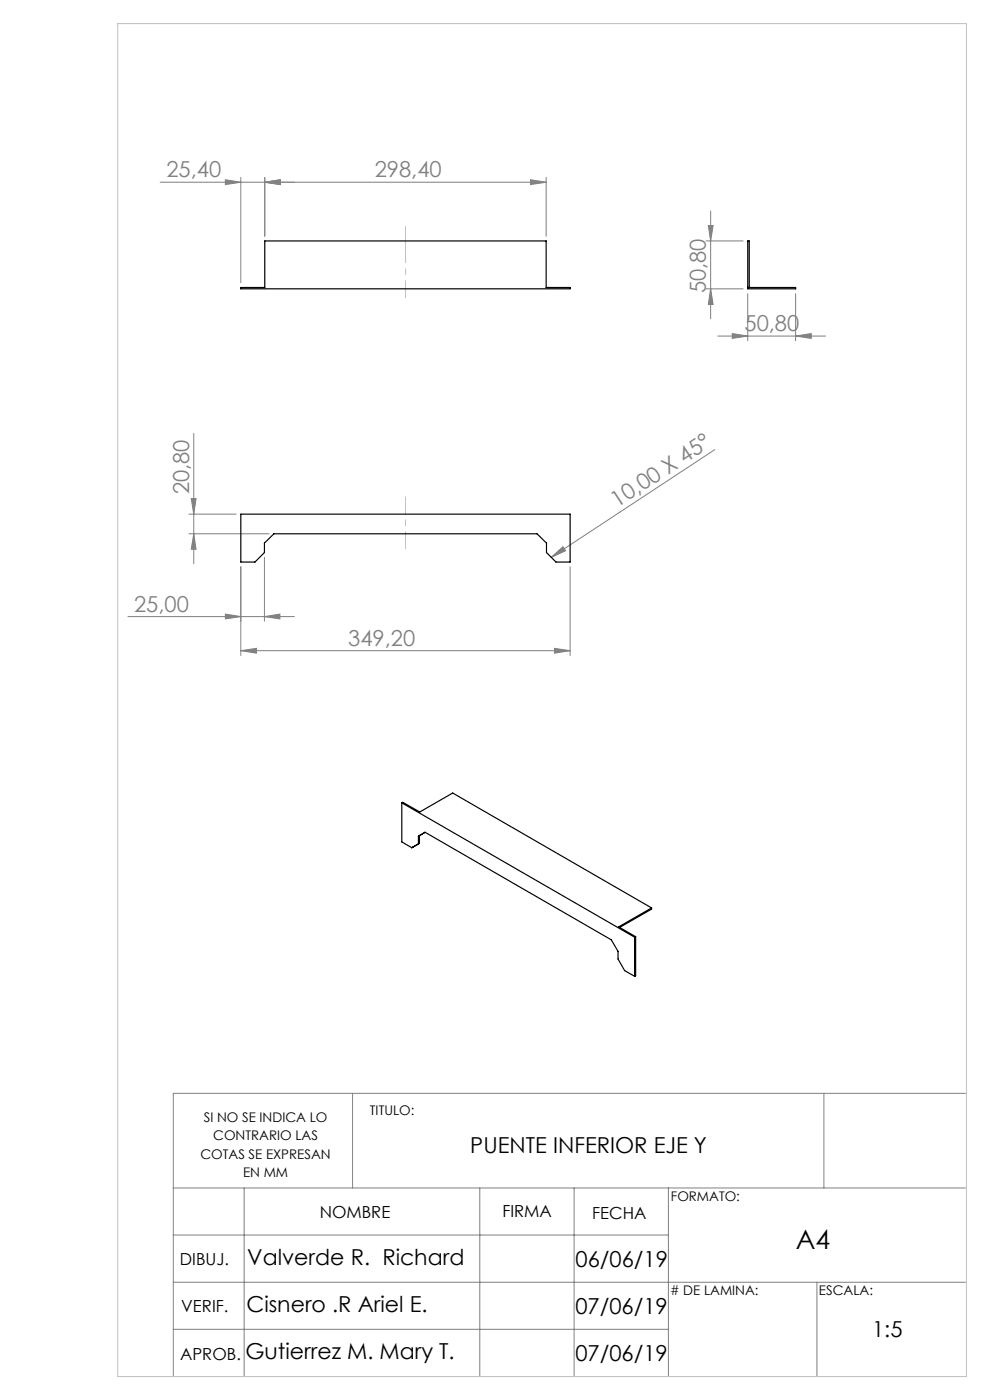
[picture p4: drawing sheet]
<svg xmlns="http://www.w3.org/2000/svg" width="210mm" height="297mm" viewBox="0 0 210 297" stroke-linecap="round" stroke-linejoin="round" font-family="sans-serif">
<g fill="none" stroke="#808080" stroke-width=".21">
<path d="M34 38.7h81.9M47.8 38.1l3.3 .6-3.3 .5zM51.1 37.6v22.4M56.2 38.7l3.3-.6v1.1zM56.2 37.6v12.5M112.5 38.1l3.4 .6-3.4 .5zM115.9 37.6v12.5M149.8 51.1h7.8M150.2 47.8h1.1l-.6 3.3zM150.7 44.8v22.8M149.8 61.3h7.8M150.7 61.3l.6 3.3h-1.1z"/>
<path d="M152.3 71.3h22.8M155.3 70.8l3.3 .5-3.3 .5zM158.6 62.3v10M168.8 71.3l3.3-.5v1zM168.8 62.3v10M41.1 92v27.6M151.6 95.4l-34.7 22.8M40.1 113.2h17M40.1 109.1h10M40.6 105.8h1l-.5 3.3zM41.1 113.2l.5 3.3h-1zM56.1 118.2v13.6"/>
<path d="M116.9 118.2l2.5-2.2 .6 .8zM27.1 130.8h35.3M47.8 130.3l3.3 .5-3.3 .5zM51.1 120.2v18.9M51.1 138l3.3-.5v1.1zM51.1 138h69.8M56.1 130.8l3.3-.5v1zM117.6 137.5l3.3 .5-3.3 .6zM120.9 120.2v18.9M74.8 231.9v20.1M174.8 231.9v20.1M204.8 231.9h-168v60.1"/>
<path d="M36.8 252h168M51.8 252v40M101.8 252v40M121.8 252v40M141.8 252v40M36.8 262h105M36.8 272h168M173.3 272v20M36.8 282h105"/>
</g>
<path d="M86 48.1v15.1" fill="none" stroke="#c0c0c0" stroke-width=".21" stroke-dasharray="15.2 1.3 1.3 1.3" stroke-dashoffset="7.6"/>
<path d="M86 105.4v11" fill="none" stroke="#c0c0c0" stroke-width=".21" stroke-dasharray="15.2 1.3 1.3 1.3" stroke-dashoffset="11.6"/>
<path d="M25 5h180v287h-180z" fill="none" stroke="#c0c0c0" stroke-width=".21"/>
<g fill="#808080">
<path d="M116.9 118.2l2.5-2.2 .6 .8z"/>
<path d="M56.2 38.7l3.3-.6v1.1zM47.8 38.1l3.3 .6-3.3 .5z"/>
<path d="M51.1 138l3.3-.5v1.1zM117.6 137.5l3.3 .5-3.3 .6z"/>
<path d="M56.1 130.8l3.3-.5v1zM47.8 130.3l3.3 .5-3.3 .5z"/>
<path d="M41.1 113.2l.5 3.3h-1zM40.6 105.8h1l-.5 3.3z"/>
<path d="M150.7 61.3l.6 3.3h-1.1zM150.2 47.8h1.1l-.6 3.3z"/>
<path d="M155.3 70.8l3.3 .5-3.3 .5zM168.8 71.3l3.3-.5v1z"/>
<path d="M56.2 38.7l3.3-.6v1.1zM112.5 38.1l3.4 .6-3.4 .5z"/>
</g>
<g fill="none" stroke="#000" stroke-width=".25">
<path d="M56.2 51.1h59.7v9.9h5v.3h-69.8v-.3h5.1zM158.6 61h10.2v.3h-10.2v-10.2h.3v9.9M51.1 109.1h69.8v10.1h-3l-2-2v-2l-2-2h-55.8l-2 2v2l-2 2h-3zM85.2 170.3l.2-.1 3.6 2.1 7-4.1 42.2 24.4M85.2 170.3l49.4 28.5M85.2 170.3v8.3l2.1 1.2M88.8 177.4v1.6M88.8 179l-1.5 .8M89 177.3l-.2 .1M89 178.9l-.2 .1M89 177.3v1.6M89 178.9l-1.7 .9"/>
<path d="M90.2 176.6l39.5 22.8 1.4 2.4v1.6l1.4 2.5 2.1 1.2M90.2 176.6l-1.4 .8M90.2 176.6l-1.2 .7M134.6 198.8v8.3M134.8 198.7v8.3l-.2 .1M134.8 198.7l-.2 .1M138.2 192.6l-7 4 3.6 2.1M138.2 192.6v.3l-6.8 3.8"/>
</g>
<text font-size="5.6" x="168.8" y="264.9">A4</text>
<g font-size="4.7" fill="#808080">
<text x="35.3" y="37.6">25,40</text>
<text x="79.5" y="37.6">298,40</text>
<text x="149.8" y="62.2" transform="rotate(-90 149.8 62.2)">50,80</text>
<text x="157.9" y="70.3">50,80</text>
<text x="40.1" y="104.9" transform="rotate(-90 40.1 104.9)">20,80</text>
<text x="130.9" y="107.8" transform="rotate(-33 130.9 107.8)">10,00 X 45°</text>
<text x="28.5" y="129.8">25,00</text>
<text x="73.9" y="137">349,20</text>
</g>
<g font-size="4.7">
<text x="99.8" y="244.7">PUENTE INFERIOR EJE Y</text>
<text x="52.4" y="268.4">Valverde R. Richard</text>
<text x="122.1" y="268.8">06/06/19</text>
<text x="52.3" y="278.4">Cisnero .R Ariel E.</text>
<text x="122.1" y="278.8">07/06/19</text>
<text x="185" y="283.6">1:5</text>
<text x="52.1" y="288.3">Gutierrez M. Mary T.</text>
<text x="122.1" y="288.8">07/06/19</text>
</g>
<g font-size="3.5">
<text x="67.8" y="258.4">NOMBRE</text>
<text x="106.6" y="258.3">FIRMA</text>
<text x="125.6" y="258.5">FECHA</text>
<text x="38.2" y="268.4">DIBUJ.</text>
<text x="38.5" y="278.4">VERIF.</text>
<text x="38.2" y="288.5">APROB.</text>
</g>
<g font-size="2.8">
<text x="43.2" y="238.1">SI NO SE INDICA LO</text>
<text x="78.5" y="236.5">TITULO:</text>
<text x="42.5" y="245.8">COTAS SE EXPRESAN</text>
<text x="45.2" y="241.9">CONTRARIO LAS</text>
<text x="51.6" y="249.6">EN MM</text>
<text x="142.3" y="254.8">FORMATO:</text>
<text x="142.1" y="274.7"># DE LAMINA:</text>
<text x="173.7" y="274.6">ESCALA:</text>
</g>
</svg>
